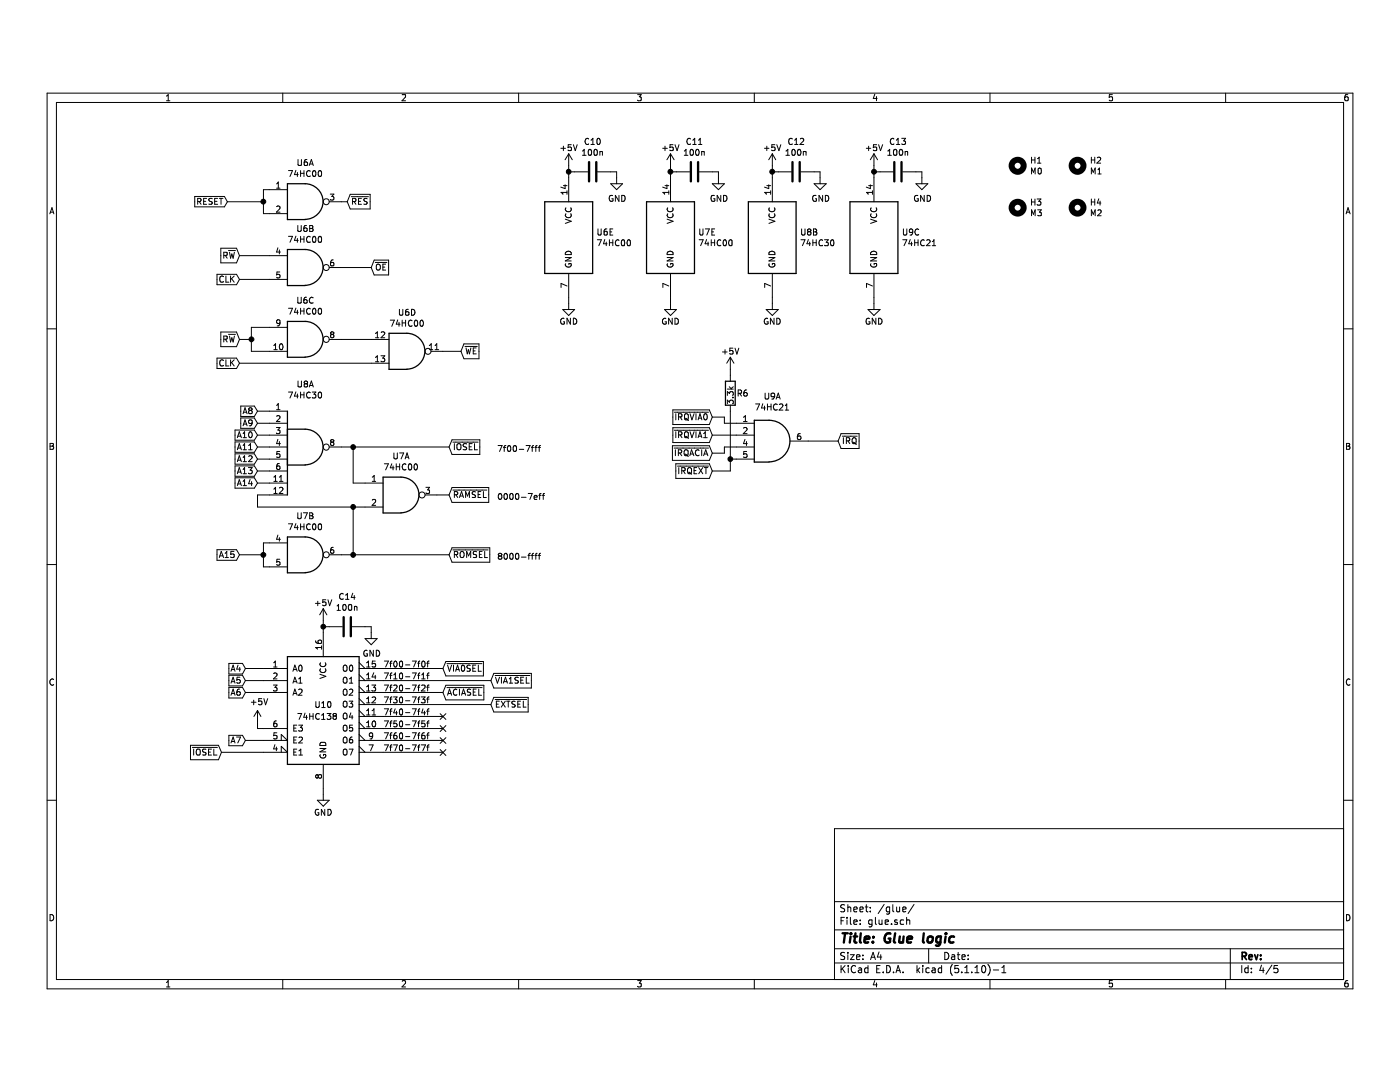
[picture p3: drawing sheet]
EESchema Schematic File Version 4
EELAYER 30 0
EELAYER END
$Descr A4 11693 8268
encoding utf-8
Sheet 4 5
Title "Glue logic"
Date ""
Rev ""
Comp ""
Comment1 ""
Comment2 ""
Comment3 ""
Comment4 ""
$EndDescr
$Comp
L 74xx:74HC00 U?
U 5 1
P 4750 1600
AR Path="/61AFA550" Ref="U?"  Part="5" 
AR Path="/6187B23D/61AFA550" Ref="U?"  Part="5" 
AR Path="/618AFEBD/61AFA550" Ref="U6"  Part="5" 
F 0 "U6" H 4980 1646 50  0000 L CNN
F 1 "74HC00" H 4980 1555 50  0000 L CNN
F 2 "Package_DIP:DIP-14_W7.62mm_Socket_LongPads" H 4750 1600 50  0001 C CNN
F 3 "http://www.ti.com/lit/gpn/sn74hc00" H 4750 1600 50  0001 C CNN
	5    4750 1600
	1    0    0    -1  
$EndComp
$Comp
L power:GND #PWR?
U 1 1
P 4750 2150
AR Path="/61AFA556" Ref="#PWR?"  Part="1" 
AR Path="/6187B23D/61AFA556" Ref="#PWR?"  Part="1" 
AR Path="/618AFEBD/61AFA556" Ref="#PWR031"  Part="1" 
F 0 "#PWR031" H 4750 1900 50  0001 C CNN
F 1 "GND" H 4750 2000 50  0000 C CNN
F 2 "" H 4750 2150 50  0001 C CNN
F 3 "" H 4750 2150 50  0001 C CNN
	1    4750 2150
	1    0    0    -1  
$EndComp
$Comp
L power:+5V #PWR?
U 1 1
P 4750 1000
AR Path="/61AFA55C" Ref="#PWR?"  Part="1" 
AR Path="/6187B23D/61AFA55C" Ref="#PWR?"  Part="1" 
AR Path="/618AFEBD/61AFA55C" Ref="#PWR023"  Part="1" 
F 0 "#PWR023" H 4750 850 50  0001 C CNN
F 1 "+5V" H 4750 1150 50  0000 C CNN
F 2 "" H 4750 1000 50  0001 C CNN
F 3 "" H 4750 1000 50  0001 C CNN
	1    4750 1000
	1    0    0    -1  
$EndComp
$Comp
L Device:C C?
U 1 1
P 4950 1050
AR Path="/61AFA562" Ref="C?"  Part="1" 
AR Path="/6187B23D/61AFA562" Ref="C?"  Part="1" 
AR Path="/618AFEBD/61AFA562" Ref="C10"  Part="1" 
F 0 "C10" V 4698 1050 50  0000 C CNN
F 1 "100n" V 4789 1050 50  0000 C CNN
F 2 "Capacitor_THT:C_Disc_D5.0mm_W2.5mm_P5.00mm" H 4988 900 50  0001 C CNN
F 3 "~" H 4950 1050 50  0001 C CNN
	1    4950 1050
	0    1    1    0   
$EndComp
$Comp
L power:GND #PWR?
U 1 1
P 5150 1100
AR Path="/61AFA568" Ref="#PWR?"  Part="1" 
AR Path="/6187B23D/61AFA568" Ref="#PWR?"  Part="1" 
AR Path="/618AFEBD/61AFA568" Ref="#PWR027"  Part="1" 
F 0 "#PWR027" H 5150 850 50  0001 C CNN
F 1 "GND" H 5155 927 50  0000 C CNN
F 2 "" H 5150 1100 50  0001 C CNN
F 3 "" H 5150 1100 50  0001 C CNN
	1    5150 1100
	1    0    0    -1  
$EndComp
Wire Wire Line
	4750 1000 4750 1050
Wire Wire Line
	4750 2100 4750 2150
Wire Wire Line
	4750 1050 4800 1050
Connection ~ 4750 1050
Wire Wire Line
	4750 1050 4750 1100
Wire Wire Line
	5100 1050 5150 1050
Wire Wire Line
	5150 1050 5150 1100
$Comp
L 74xx:74HC00 U6
U 2 1
P 2550 1850
F 0 "U6" H 2550 2175 50  0000 C CNN
F 1 "74HC00" H 2550 2084 50  0000 C CNN
F 2 "Package_DIP:DIP-14_W7.62mm_Socket_LongPads" H 2550 1850 50  0001 C CNN
F 3 "http://www.ti.com/lit/gpn/sn74hc00" H 2550 1850 50  0001 C CNN
	2    2550 1850
	1    0    0    -1  
$EndComp
Text GLabel 2000 1750 0    50   Input ~ 0
R~W
Wire Wire Line
	2000 1750 2250 1750
Text GLabel 2000 1950 0    50   Input ~ 0
CLK
Wire Wire Line
	2000 1950 2250 1950
Text GLabel 3100 1850 2    50   Input ~ 0
~OE
Wire Wire Line
	2850 1850 3100 1850
Text GLabel 2000 2450 0    50   Input ~ 0
R~W
$Comp
L 74xx:74HC00 U6
U 4 1
P 3400 2550
F 0 "U6" H 3400 2875 50  0000 C CNN
F 1 "74HC00" H 3400 2784 50  0000 C CNN
F 2 "Package_DIP:DIP-14_W7.62mm_Socket_LongPads" H 3400 2550 50  0001 C CNN
F 3 "http://www.ti.com/lit/gpn/sn74hc00" H 3400 2550 50  0001 C CNN
	4    3400 2550
	1    0    0    -1  
$EndComp
Wire Wire Line
	2850 2450 3100 2450
Text GLabel 2000 2650 0    50   Input ~ 0
CLK
Wire Wire Line
	2000 2650 3100 2650
Text GLabel 3850 2550 2    50   Input ~ 0
~WE
Wire Wire Line
	3700 2550 3850 2550
$Comp
L 74xx:74LS30 U8
U 2 1
P 6450 1600
F 0 "U8" H 6680 1646 50  0000 L CNN
F 1 "74HC30" H 6680 1555 50  0000 L CNN
F 2 "Package_DIP:DIP-14_W7.62mm_Socket_LongPads" H 6450 1600 50  0001 C CNN
F 3 "http://www.ti.com/lit/gpn/sn74LS30" H 6450 1600 50  0001 C CNN
	2    6450 1600
	1    0    0    -1  
$EndComp
$Comp
L power:+5V #PWR?
U 1 1
P 6450 1000
AR Path="/614AA1FC" Ref="#PWR?"  Part="1" 
AR Path="/6187B23D/614AA1FC" Ref="#PWR?"  Part="1" 
AR Path="/618AFEBD/614AA1FC" Ref="#PWR025"  Part="1" 
F 0 "#PWR025" H 6450 850 50  0001 C CNN
F 1 "+5V" H 6450 1150 50  0000 C CNN
F 2 "" H 6450 1000 50  0001 C CNN
F 3 "" H 6450 1000 50  0001 C CNN
	1    6450 1000
	1    0    0    -1  
$EndComp
$Comp
L Device:C C?
U 1 1
P 6650 1050
AR Path="/614AA202" Ref="C?"  Part="1" 
AR Path="/6187B23D/614AA202" Ref="C?"  Part="1" 
AR Path="/618AFEBD/614AA202" Ref="C12"  Part="1" 
F 0 "C12" V 6398 1050 50  0000 C CNN
F 1 "100n" V 6489 1050 50  0000 C CNN
F 2 "Capacitor_THT:C_Disc_D5.0mm_W2.5mm_P5.00mm" H 6688 900 50  0001 C CNN
F 3 "~" H 6650 1050 50  0001 C CNN
	1    6650 1050
	0    1    1    0   
$EndComp
Wire Wire Line
	6450 1000 6450 1050
Wire Wire Line
	6450 1050 6500 1050
Connection ~ 6450 1050
Wire Wire Line
	6450 1050 6450 1100
Wire Wire Line
	6800 1050 6850 1050
Wire Wire Line
	6850 1050 6850 1100
$Comp
L power:GND #PWR?
U 1 1
P 6850 1100
AR Path="/614AABD4" Ref="#PWR?"  Part="1" 
AR Path="/6187B23D/614AABD4" Ref="#PWR?"  Part="1" 
AR Path="/618AFEBD/614AABD4" Ref="#PWR029"  Part="1" 
F 0 "#PWR029" H 6850 850 50  0001 C CNN
F 1 "GND" H 6855 927 50  0000 C CNN
F 2 "" H 6850 1100 50  0001 C CNN
F 3 "" H 6850 1100 50  0001 C CNN
	1    6850 1100
	1    0    0    -1  
$EndComp
$Comp
L power:GND #PWR?
U 1 1
P 6450 2150
AR Path="/614AAFB1" Ref="#PWR?"  Part="1" 
AR Path="/6187B23D/614AAFB1" Ref="#PWR?"  Part="1" 
AR Path="/618AFEBD/614AAFB1" Ref="#PWR033"  Part="1" 
F 0 "#PWR033" H 6450 1900 50  0001 C CNN
F 1 "GND" H 6450 2000 50  0000 C CNN
F 2 "" H 6450 2150 50  0001 C CNN
F 3 "" H 6450 2150 50  0001 C CNN
	1    6450 2150
	1    0    0    -1  
$EndComp
Text GLabel 2900 1300 2    50   Input ~ 0
~RES
Wire Wire Line
	2850 1300 2900 1300
$Comp
L power:GND #PWR?
U 1 1
P 5600 2150
AR Path="/61556CE2" Ref="#PWR?"  Part="1" 
AR Path="/6187B23D/61556CE2" Ref="#PWR?"  Part="1" 
AR Path="/618AFEBD/61556CE2" Ref="#PWR032"  Part="1" 
F 0 "#PWR032" H 5600 1900 50  0001 C CNN
F 1 "GND" H 5600 2000 50  0000 C CNN
F 2 "" H 5600 2150 50  0001 C CNN
F 3 "" H 5600 2150 50  0001 C CNN
	1    5600 2150
	1    0    0    -1  
$EndComp
$Comp
L power:+5V #PWR?
U 1 1
P 5600 1000
AR Path="/61556CEC" Ref="#PWR?"  Part="1" 
AR Path="/6187B23D/61556CEC" Ref="#PWR?"  Part="1" 
AR Path="/618AFEBD/61556CEC" Ref="#PWR024"  Part="1" 
F 0 "#PWR024" H 5600 850 50  0001 C CNN
F 1 "+5V" H 5600 1150 50  0000 C CNN
F 2 "" H 5600 1000 50  0001 C CNN
F 3 "" H 5600 1000 50  0001 C CNN
	1    5600 1000
	1    0    0    -1  
$EndComp
$Comp
L Device:C C?
U 1 1
P 5800 1050
AR Path="/61556CF6" Ref="C?"  Part="1" 
AR Path="/6187B23D/61556CF6" Ref="C?"  Part="1" 
AR Path="/618AFEBD/61556CF6" Ref="C11"  Part="1" 
F 0 "C11" V 5548 1050 50  0000 C CNN
F 1 "100n" V 5639 1050 50  0000 C CNN
F 2 "Capacitor_THT:C_Disc_D5.0mm_W2.5mm_P5.00mm" H 5838 900 50  0001 C CNN
F 3 "~" H 5800 1050 50  0001 C CNN
	1    5800 1050
	0    1    1    0   
$EndComp
$Comp
L power:GND #PWR?
U 1 1
P 6000 1100
AR Path="/61556D00" Ref="#PWR?"  Part="1" 
AR Path="/6187B23D/61556D00" Ref="#PWR?"  Part="1" 
AR Path="/618AFEBD/61556D00" Ref="#PWR028"  Part="1" 
F 0 "#PWR028" H 6000 850 50  0001 C CNN
F 1 "GND" H 6005 927 50  0000 C CNN
F 2 "" H 6000 1100 50  0001 C CNN
F 3 "" H 6000 1100 50  0001 C CNN
	1    6000 1100
	1    0    0    -1  
$EndComp
Wire Wire Line
	5600 1000 5600 1050
Wire Wire Line
	5600 2100 5600 2150
Wire Wire Line
	5600 1050 5650 1050
Connection ~ 5600 1050
Wire Wire Line
	5600 1050 5600 1100
Wire Wire Line
	5950 1050 6000 1050
Wire Wire Line
	6000 1050 6000 1100
$Comp
L 74xx:74LS30 U8
U 1 1
P 2550 3350
F 0 "U8" H 2550 3875 50  0000 C CNN
F 1 "74HC30" H 2550 3784 50  0000 C CNN
F 2 "Package_DIP:DIP-14_W7.62mm_Socket_LongPads" H 2550 3350 50  0001 C CNN
F 3 "http://www.ti.com/lit/gpn/sn74LS30" H 2550 3350 50  0001 C CNN
	1    2550 3350
	1    0    0    -1  
$EndComp
Text GLabel 3750 3350 2    50   Input ~ 0
~IOSEL
Text GLabel 2000 4250 0    50   Input ~ 0
A15
Wire Wire Line
	3650 3750 3750 3750
Text GLabel 3750 3750 2    50   Input ~ 0
~RAMSEL
$Comp
L 74xx:74HC00 U7
U 1 1
P 3350 3750
F 0 "U7" H 3350 4075 50  0000 C CNN
F 1 "74HC00" H 3350 3984 50  0000 C CNN
F 2 "Package_DIP:DIP-14_W7.62mm_Socket_LongPads" H 3350 3750 50  0001 C CNN
F 3 "http://www.ti.com/lit/gpn/sn74hc00" H 3350 3750 50  0001 C CNN
	1    3350 3750
	1    0    0    -1  
$EndComp
Text GLabel 3750 4250 2    50   Input ~ 0
~ROMSEL
Wire Wire Line
	2200 4250 2000 4250
Wire Wire Line
	2200 4150 2200 4250
Connection ~ 2200 4250
Wire Wire Line
	2200 4250 2200 4350
Wire Wire Line
	2200 4350 2250 4350
Wire Wire Line
	2200 4150 2250 4150
$Comp
L 74xx:74HC00 U?
U 2 1
P 2550 4250
AR Path="/618B4F57" Ref="U?"  Part="2" 
AR Path="/61857D2D/618B4F57" Ref="U?"  Part="2" 
AR Path="/618AFEBD/618B4F57" Ref="U7"  Part="2" 
F 0 "U7" H 2550 4575 50  0000 C CNN
F 1 "74HC00" H 2550 4484 50  0000 C CNN
F 2 "Package_DIP:DIP-14_W7.62mm_Socket_LongPads" H 2550 4250 50  0001 C CNN
F 3 "http://www.ti.com/lit/gpn/sn74hc00" H 2550 4250 50  0001 C CNN
	2    2550 4250
	1    0    0    -1  
$EndComp
Wire Wire Line
	2000 2450 2100 2450
Wire Wire Line
	2100 2450 2100 2350
Connection ~ 2100 2450
Wire Wire Line
	2100 2450 2100 2550
Wire Wire Line
	2100 2550 2250 2550
Wire Wire Line
	2100 2350 2250 2350
$Comp
L 74xx:74HC00 U6
U 3 1
P 2550 2450
F 0 "U6" H 2550 2775 50  0000 C CNN
F 1 "74HC00" H 2550 2684 50  0000 C CNN
F 2 "Package_DIP:DIP-14_W7.62mm_Socket_LongPads" H 2550 2450 50  0001 C CNN
F 3 "http://www.ti.com/lit/gpn/sn74hc00" H 2550 2450 50  0001 C CNN
	3    2550 2450
	1    0    0    -1  
$EndComp
Text GLabel 1900 1300 0    50   Input ~ 0
RESET
Wire Wire Line
	1900 1300 2200 1300
Wire Wire Line
	2250 1200 2200 1200
Wire Wire Line
	2200 1400 2250 1400
Wire Wire Line
	2200 1300 2200 1400
Connection ~ 2200 1300
Wire Wire Line
	2200 1200 2200 1300
$Comp
L 74xx:74HC00 U?
U 1 1
P 2550 1300
AR Path="/61506758" Ref="U?"  Part="1" 
AR Path="/6187B23D/61506758" Ref="U?"  Part="1" 
AR Path="/618AFEBD/61506758" Ref="U6"  Part="1" 
F 0 "U6" H 2550 1625 50  0000 C CNN
F 1 "74HC00" H 2550 1534 50  0000 C CNN
F 2 "Package_DIP:DIP-14_W7.62mm_Socket_LongPads" H 2550 1300 50  0001 C CNN
F 3 "http://www.ti.com/lit/gpn/sn74hc00" H 2550 1300 50  0001 C CNN
	1    2550 1300
	1    0    0    -1  
$EndComp
$Comp
L 74xx:74HC00 U?
U 5 1
P 5600 1600
AR Path="/61556396" Ref="U?"  Part="5" 
AR Path="/6187B23D/61556396" Ref="U?"  Part="5" 
AR Path="/618AFEBD/61556396" Ref="U7"  Part="5" 
F 0 "U7" H 5830 1646 50  0000 L CNN
F 1 "74HC00" H 5830 1555 50  0000 L CNN
F 2 "Package_DIP:DIP-14_W7.62mm_Socket_LongPads" H 5600 1600 50  0001 C CNN
F 3 "http://www.ti.com/lit/gpn/sn74hc00" H 5600 1600 50  0001 C CNN
	5    5600 1600
	1    0    0    -1  
$EndComp
Wire Wire Line
	2150 3050 2250 3050
Text GLabel 2150 3050 0    50   Input ~ 0
A8
Wire Wire Line
	2150 3150 2250 3150
Text GLabel 2150 3150 0    50   Input ~ 0
A9
Wire Wire Line
	2150 3250 2250 3250
Text GLabel 2150 3250 0    50   Input ~ 0
A10
Wire Wire Line
	2150 3350 2250 3350
Text GLabel 2150 3350 0    50   Input ~ 0
A11
Wire Wire Line
	2150 3450 2250 3450
Text GLabel 2150 3450 0    50   Input ~ 0
A12
Wire Wire Line
	2150 3550 2250 3550
Text GLabel 2150 3550 0    50   Input ~ 0
A13
Wire Wire Line
	2150 3650 2250 3650
Text GLabel 2150 3650 0    50   Input ~ 0
A14
Wire Wire Line
	2850 4250 2950 4250
Wire Wire Line
	2950 4250 2950 3850
Wire Wire Line
	2950 3850 2150 3850
Wire Wire Line
	2150 3850 2150 3750
Wire Wire Line
	2150 3750 2250 3750
Wire Wire Line
	2950 3850 3050 3850
Connection ~ 2950 3850
Wire Wire Line
	2850 3350 2950 3350
Wire Wire Line
	3050 3650 2950 3650
Wire Wire Line
	2950 3650 2950 3350
Connection ~ 2950 3350
Wire Wire Line
	2950 3350 3750 3350
Wire Wire Line
	2950 4250 3750 4250
Connection ~ 2950 4250
Text Notes 4150 4300 0    50   ~ 0
8000-ffff
Text Notes 4150 3400 0    50   ~ 0
7f00-7fff
Text Notes 4150 3800 0    50   ~ 0
0000-7eff
$Comp
L 74xx:74LS138 U10
U 1 1
P 2700 5500
F 0 "U10" H 2700 5500 50  0000 C CNN
F 1 "74HC138" H 2650 5400 50  0000 C CNN
F 2 "Package_DIP:DIP-16_W7.62mm_Socket_LongPads" H 2700 5500 50  0001 C CNN
F 3 "http://www.ti.com/lit/gpn/sn74LS138" H 2700 5500 50  0001 C CNN
	1    2700 5500
	1    0    0    -1  
$EndComp
$Comp
L power:GND #PWR?
U 1 1
P 2700 6250
AR Path="/61639F92" Ref="#PWR?"  Part="1" 
AR Path="/6187B23D/61639F92" Ref="#PWR?"  Part="1" 
AR Path="/618AFEBD/61639F92" Ref="#PWR039"  Part="1" 
F 0 "#PWR039" H 2700 6000 50  0001 C CNN
F 1 "GND" H 2700 6100 50  0000 C CNN
F 2 "" H 2700 6250 50  0001 C CNN
F 3 "" H 2700 6250 50  0001 C CNN
	1    2700 6250
	1    0    0    -1  
$EndComp
Wire Wire Line
	2700 6200 2700 6250
$Comp
L power:+5V #PWR?
U 1 1
P 2700 4800
AR Path="/6163DFF6" Ref="#PWR?"  Part="1" 
AR Path="/6187B23D/6163DFF6" Ref="#PWR?"  Part="1" 
AR Path="/618AFEBD/6163DFF6" Ref="#PWR036"  Part="1" 
F 0 "#PWR036" H 2700 4650 50  0001 C CNN
F 1 "+5V" H 2700 4950 50  0000 C CNN
F 2 "" H 2700 4800 50  0001 C CNN
F 3 "" H 2700 4800 50  0001 C CNN
	1    2700 4800
	1    0    0    -1  
$EndComp
$Comp
L Device:C C?
U 1 1
P 2900 4850
AR Path="/6163E688" Ref="C?"  Part="1" 
AR Path="/6187B23D/6163E688" Ref="C?"  Part="1" 
AR Path="/618AFEBD/6163E688" Ref="C14"  Part="1" 
F 0 "C14" V 2648 4850 50  0000 C CNN
F 1 "100n" V 2739 4850 50  0000 C CNN
F 2 "Capacitor_THT:C_Disc_D5.0mm_W2.5mm_P5.00mm" H 2938 4700 50  0001 C CNN
F 3 "~" H 2900 4850 50  0001 C CNN
	1    2900 4850
	0    1    1    0   
$EndComp
$Comp
L power:GND #PWR?
U 1 1
P 3100 4900
AR Path="/6163E692" Ref="#PWR?"  Part="1" 
AR Path="/6187B23D/6163E692" Ref="#PWR?"  Part="1" 
AR Path="/618AFEBD/6163E692" Ref="#PWR037"  Part="1" 
F 0 "#PWR037" H 3100 4650 50  0001 C CNN
F 1 "GND" H 3105 4727 50  0000 C CNN
F 2 "" H 3100 4900 50  0001 C CNN
F 3 "" H 3100 4900 50  0001 C CNN
	1    3100 4900
	1    0    0    -1  
$EndComp
Wire Wire Line
	2700 4800 2700 4850
Wire Wire Line
	2700 4850 2750 4850
Connection ~ 2700 4850
Wire Wire Line
	2700 4850 2700 4900
Wire Wire Line
	3050 4850 3100 4850
Wire Wire Line
	3100 4850 3100 4900
Text GLabel 2050 5200 0    50   Input ~ 0
A4
Text GLabel 2050 5300 0    50   Input ~ 0
A5
Text GLabel 2050 5400 0    50   Input ~ 0
A6
Wire Wire Line
	2050 5200 2200 5200
Wire Wire Line
	2050 5300 2200 5300
Wire Wire Line
	2050 5400 2200 5400
Wire Wire Line
	2150 5700 2200 5700
Text GLabel 1850 5900 0    50   Input ~ 0
~IOSEL
Wire Wire Line
	2050 5800 2200 5800
Text GLabel 2050 5800 0    50   Input ~ 0
A7
Wire Wire Line
	1850 5900 2200 5900
Text GLabel 3700 5400 2    50   Input ~ 0
~ACIASEL
Text GLabel 3700 5200 2    50   Input ~ 0
~VIA0SEL
Text GLabel 4100 5300 2    50   Input ~ 0
~VIA1SEL
Text Notes 3200 5200 0    50   ~ 0
7f00-7f0f
Text Notes 3200 5300 0    50   ~ 0
7f10-7f1f
Text Notes 3200 5400 0    50   ~ 0
7f20-7f2f
Text Notes 3200 5500 0    50   ~ 0
7f30-7f3f
Text Notes 3200 5600 0    50   ~ 0
7f40-7f4f
Text Notes 3200 5700 0    50   ~ 0
7f50-7f5f
Text Notes 3200 5800 0    50   ~ 0
7f60-7f6f
Text Notes 3200 5900 0    50   ~ 0
7f70-7f7f
Wire Wire Line
	3200 5200 3700 5200
Wire Wire Line
	3200 5300 4100 5300
Wire Wire Line
	3200 5400 3700 5400
Wire Wire Line
	3200 5600 3700 5600
Wire Wire Line
	3200 5500 4100 5500
Wire Wire Line
	3200 5700 3700 5700
Wire Wire Line
	3200 5800 3700 5800
Wire Wire Line
	3200 5900 3700 5900
NoConn ~ 3700 5900
$Comp
L 74xx:74LS21 U9
U 1 1
P 6450 3300
F 0 "U9" H 6450 3675 50  0000 C CNN
F 1 "74HC21" H 6450 3584 50  0000 C CNN
F 2 "Package_DIP:DIP-14_W7.62mm_Socket_LongPads" H 6450 3300 50  0001 C CNN
F 3 "http://www.ti.com/lit/gpn/sn74LS21" H 6450 3300 50  0001 C CNN
	1    6450 3300
	1    0    0    -1  
$EndComp
$Comp
L 74xx:74LS21 U9
U 3 1
P 7300 1600
F 0 "U9" H 7530 1646 50  0000 L CNN
F 1 "74HC21" H 7530 1555 50  0000 L CNN
F 2 "Package_DIP:DIP-14_W7.62mm_Socket_LongPads" H 7300 1600 50  0001 C CNN
F 3 "http://www.ti.com/lit/gpn/sn74LS21" H 7300 1600 50  0001 C CNN
	3    7300 1600
	1    0    0    -1  
$EndComp
$Comp
L power:+5V #PWR?
U 1 1
P 7300 1000
AR Path="/61606930" Ref="#PWR?"  Part="1" 
AR Path="/6187B23D/61606930" Ref="#PWR?"  Part="1" 
AR Path="/618AFEBD/61606930" Ref="#PWR026"  Part="1" 
F 0 "#PWR026" H 7300 850 50  0001 C CNN
F 1 "+5V" H 7300 1150 50  0000 C CNN
F 2 "" H 7300 1000 50  0001 C CNN
F 3 "" H 7300 1000 50  0001 C CNN
	1    7300 1000
	1    0    0    -1  
$EndComp
$Comp
L Device:C C?
U 1 1
P 7500 1050
AR Path="/6160693A" Ref="C?"  Part="1" 
AR Path="/6187B23D/6160693A" Ref="C?"  Part="1" 
AR Path="/618AFEBD/6160693A" Ref="C13"  Part="1" 
F 0 "C13" V 7248 1050 50  0000 C CNN
F 1 "100n" V 7339 1050 50  0000 C CNN
F 2 "Capacitor_THT:C_Disc_D5.0mm_W2.5mm_P5.00mm" H 7538 900 50  0001 C CNN
F 3 "~" H 7500 1050 50  0001 C CNN
	1    7500 1050
	0    1    1    0   
$EndComp
Wire Wire Line
	7300 1000 7300 1050
Wire Wire Line
	7300 1050 7350 1050
Connection ~ 7300 1050
Wire Wire Line
	7300 1050 7300 1100
Wire Wire Line
	7650 1050 7700 1050
Wire Wire Line
	7700 1050 7700 1100
$Comp
L power:GND #PWR?
U 1 1
P 7700 1100
AR Path="/6160694A" Ref="#PWR?"  Part="1" 
AR Path="/6187B23D/6160694A" Ref="#PWR?"  Part="1" 
AR Path="/618AFEBD/6160694A" Ref="#PWR030"  Part="1" 
F 0 "#PWR030" H 7700 850 50  0001 C CNN
F 1 "GND" H 7705 927 50  0000 C CNN
F 2 "" H 7700 1100 50  0001 C CNN
F 3 "" H 7700 1100 50  0001 C CNN
	1    7700 1100
	1    0    0    -1  
$EndComp
$Comp
L power:GND #PWR?
U 1 1
P 7300 2150
AR Path="/61606954" Ref="#PWR?"  Part="1" 
AR Path="/6187B23D/61606954" Ref="#PWR?"  Part="1" 
AR Path="/618AFEBD/61606954" Ref="#PWR034"  Part="1" 
F 0 "#PWR034" H 7300 1900 50  0001 C CNN
F 1 "GND" H 7300 2000 50  0000 C CNN
F 2 "" H 7300 2150 50  0001 C CNN
F 3 "" H 7300 2150 50  0001 C CNN
	1    7300 2150
	1    0    0    -1  
$EndComp
Text GLabel 7000 3300 2    50   Input ~ 0
~IRQ
Wire Wire Line
	6750 3300 7000 3300
Text GLabel 5950 3100 0    50   Input ~ 0
~IRQVIA0
Text GLabel 5950 3250 0    50   Input ~ 0
~IRQVIA1
Wire Wire Line
	6100 3450 6150 3450
Wire Wire Line
	5950 3250 6150 3250
Wire Wire Line
	5950 3100 6050 3100
Wire Wire Line
	6050 3100 6050 3150
Wire Wire Line
	6050 3150 6150 3150
Text GLabel 5950 3400 0    50   Input ~ 0
~IRQACIA
Wire Wire Line
	5950 3400 6050 3400
Wire Wire Line
	6050 3400 6050 3350
Wire Wire Line
	6050 3350 6150 3350
Wire Wire Line
	6100 3450 6100 3050
Wire Wire Line
	2150 5650 2150 5700
$Comp
L power:+5V #PWR?
U 1 1
P 2150 5650
AR Path="/61658FB1" Ref="#PWR?"  Part="1" 
AR Path="/6187B23D/61658FB1" Ref="#PWR?"  Part="1" 
AR Path="/618AFEBD/61658FB1" Ref="#PWR038"  Part="1" 
F 0 "#PWR038" H 2150 5500 50  0001 C CNN
F 1 "+5V" H 2165 5823 50  0000 C CNN
F 2 "" H 2150 5650 50  0001 C CNN
F 3 "" H 2150 5650 50  0001 C CNN
	1    2150 5650
	1    0    0    -1  
$EndComp
NoConn ~ 3700 5800
NoConn ~ 3700 5700
Text GLabel 4100 5500 2    50   Input ~ 0
~EXTSEL
Text GLabel 5950 3550 0    50   Input ~ 0
~IRQEXT
$Comp
L power:+5V #PWR?
U 1 1
P 6100 2700
AR Path="/617B9291" Ref="#PWR?"  Part="1" 
AR Path="/61857D2D/617B9291" Ref="#PWR?"  Part="1" 
AR Path="/618AFEBD/617B9291" Ref="#PWR035"  Part="1" 
F 0 "#PWR035" H 6100 2550 50  0001 C CNN
F 1 "+5V" H 6100 2850 50  0000 C CNN
F 2 "" H 6100 2700 50  0001 C CNN
F 3 "" H 6100 2700 50  0001 C CNN
	1    6100 2700
	1    0    0    -1  
$EndComp
$Comp
L Device:R R?
U 1 1
P 6100 2900
AR Path="/617B9297" Ref="R?"  Part="1" 
AR Path="/61857D2D/617B9297" Ref="R?"  Part="1" 
AR Path="/618AFEBD/617B9297" Ref="R6"  Part="1" 
F 0 "R6" H 6150 2900 50  0000 L CNN
F 1 "3.3k" V 6100 2800 50  0000 L CNN
F 2 "Resistor_THT:R_Axial_DIN0207_L6.3mm_D2.5mm_P10.16mm_Horizontal" V 6030 2900 50  0001 C CNN
F 3 "~" H 6100 2900 50  0001 C CNN
	1    6100 2900
	1    0    0    -1  
$EndComp
Wire Wire Line
	6100 2750 6100 2700
Wire Wire Line
	5950 3550 6100 3550
Wire Wire Line
	6100 3550 6100 3450
Connection ~ 6100 3450
NoConn ~ 3700 5600
Wire Wire Line
	6450 2100 6450 2150
Wire Wire Line
	7300 2100 7300 2150
$Comp
L Mechanical:MountingHole H1
U 1 1
P 8500 1000
F 0 "H1" H 8600 1046 50  0000 L CNN
F 1 "M0" H 8600 955 50  0000 L CNN
F 2 "MountingHole:MountingHole_3.2mm_M3_Pad_Via" H 8500 1000 50  0001 C CNN
F 3 "~" H 8500 1000 50  0001 C CNN
	1    8500 1000
	1    0    0    -1  
$EndComp
$Comp
L Mechanical:MountingHole H3
U 1 1
P 8500 1350
F 0 "H3" H 8600 1396 50  0000 L CNN
F 1 "M3" H 8600 1305 50  0000 L CNN
F 2 "MountingHole:MountingHole_3.2mm_M3_Pad_Via" H 8500 1350 50  0001 C CNN
F 3 "~" H 8500 1350 50  0001 C CNN
	1    8500 1350
	1    0    0    -1  
$EndComp
$Comp
L Mechanical:MountingHole H2
U 1 1
P 9000 1000
F 0 "H2" H 9100 1046 50  0000 L CNN
F 1 "M1" H 9100 955 50  0000 L CNN
F 2 "MountingHole:MountingHole_3.2mm_M3_Pad_Via" H 9000 1000 50  0001 C CNN
F 3 "~" H 9000 1000 50  0001 C CNN
	1    9000 1000
	1    0    0    -1  
$EndComp
$Comp
L Mechanical:MountingHole H4
U 1 1
P 9000 1350
F 0 "H4" H 9100 1396 50  0000 L CNN
F 1 "M2" H 9100 1305 50  0000 L CNN
F 2 "MountingHole:MountingHole_3.2mm_M3_Pad_Via" H 9000 1350 50  0001 C CNN
F 3 "~" H 9000 1350 50  0001 C CNN
	1    9000 1350
	1    0    0    -1  
$EndComp
$EndSCHEMATC
